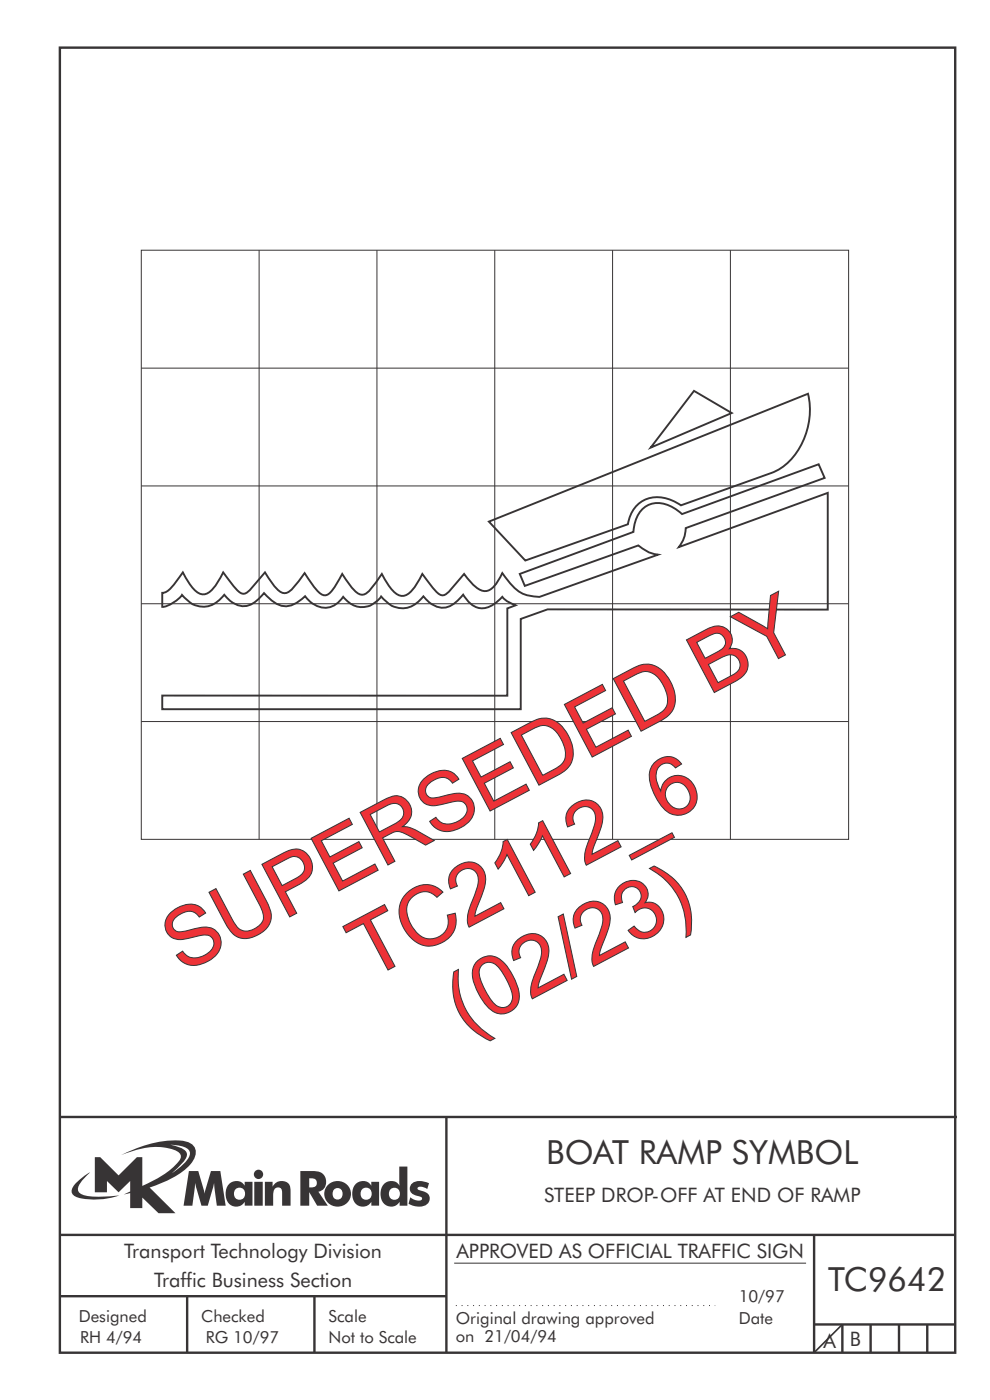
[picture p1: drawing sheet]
<svg xmlns="http://www.w3.org/2000/svg" width="210mm" height="297mm" viewBox="0 0 210 297" stroke-linecap="round" stroke-linejoin="round" font-family="sans-serif">
<g fill="none" stroke="#373435" stroke-width=".51">
<path d="M12.7 10.1h189.9v276.9h-189.9zM12.7 237h190.3M94.7 236.9v50.1M12.7 262h190M12.7 275h82M39.7 275v12M66.7 275v12M172.7 262v25M172.7 281h30M178.7 281v6M184.7 281v6M190.7 281v6"/>
<path d="M196.7 281v6"/>
</g>
<path d="M30 53.1h150v125h-150zM55 53.1v125M80 53.1v125M105 53.1v125M129.9 53.1v125M154.9 53.1v125M30 78.1h150M30 103.1h150M30 128.1h150M30 153.1h150M96.3 268h74.7" fill="none" stroke="#373435" stroke-width=".21"/>
<path d="M96.7 277h55" fill="none" stroke="#373435" stroke-width=".21" stroke-dasharray=".2 1" stroke-linecap="butt"/>
<path d="M147.2 82.9l8 4.7-17.2 7.4zM103.7 110.7l67.7-27.2a15.4 15.4 0 0 1-5.6 15.7l-2.2 1.2-19.2 6.8a7.2 7.2 0 0 0-9.2 0 7.3 7.3 0 0 0-2 4l-21.8 7.7zM34.4 125.8a3.2 3.2 0 0 0 2.5-1.8l1.9-2.6a11 11 0 0 0 3.4 4.5 2.09 2.09 0 0 0 2.5-.5 13.7 13.7 0 0 0 2.6-4l1.1 1.4a11.5 11.5 0 0 0 2.7 3 1.53 1.53 0 0 0 1.9-.6l3.2-3.8a14.1 14.1 0 0 0 3.2 4.1 1.69 1.69 0 0 0 2.3-.3l2.9-3.6a15.7 15.7 0 0 0 3.8 4.6 1.75 1.75 0 0 0 2.1-1l2.1-3.4a15 15 0 0 0 3.2 4 1.64 1.64 0 0 0 2.3-.3l2.9-3.7a11 11 0 0 0 3.5 4.4 2.1 2.1 0 0 0 2.5-.5 13.7 13.7 0 0 0 2.6-3.9l1 1.4a11.5 11.5 0 0 0 2.7 2.9 1.53 1.53 0 0 0 2-.6l3.2-3.7a9.6 9.6 0 0 0 3.8 3.5 2.36 2.36 0 0 0 2.5-.9l1.8-2.8a11.1 11.1 0 0 0 4.6 4.5l1.4 .4 1.8 .1 25.2-8.9a7.3 7.3 0 0 1-4.2-2l-24.1 8.6-1-2.5 24.1-8.9a6.1 6.1 0 0 1 4-6.1 7.2 7.2 0 0 1 6.3 2.3l29-10.6 1.2 2.9-29.4 10.6-.3 1.9-.5 1.1-.7 1.1 31.6-11.5v24.7h-59.4l-5.7 2v19.2h-76.1v-2.9h73.2v-18.5l1.8-.7-1-.4a4.4 4.4 0 0 1-1.8-1.4 5.6 5.6 0 0 1-5.1 2.4 5.9 5.9 0 0 1-3.3-2.8l-.6 .7a4.6 4.6 0 0 1-4.8 1.8 6.2 6.2 0 0 1-3-2.2 5.3 5.3 0 0 1-6.7 2l-2.3-2a4.8 4.8 0 0 1-8 .1 4.4 4.4 0 0 1-7 1.1l-1.1-1.2a5.5 5.5 0 0 1-4.9 2 7.4 7.4 0 0 1-3.8-2.7l-.6 .7a4.6 4.6 0 0 1-4.9 1.9 6.2 6.2 0 0 1-2.9-2.2 5.3 5.3 0 0 1-6.8 2l-2.2-2a6.9 6.9 0 0 1-4.2 2.6z" fill="none" stroke="#373435" stroke-width=".41"/>
<path d="M36.1 242.9a5.8 5.8 0 0 1 3.9 1 1.58 1.58 0 0 1-.2 2.1l-1.1 1.2-2.3 1.7 .9-.8a6.5 6.5 0 0 0 2.4-3.2 2.43 2.43 0 0 0-2.3-1.7zM20.1 245.5v7.5h2.6v-2.4l2.5 2.4 2.4-2.4v2.2l-1.3 .6 1.3-.3v3.2h2.6v-2.2l3.4 3.3h3.6l-5.5-5.4a20.1 20.1 0 0 0 8.7-5 3.1 3.1 0 0 0 .8-3.8 3.8 3.8 0 0 0-3.1-1.2 25.1 25.1 0 0 0-12.4 3.1 16.1 16.1 0 0 1 11.1-1.2 1.56 1.56 0 0 1 1.5 2 17.9 17.9 0 0 1-8.1 5.7v-6.1h-1.2l-3.8 3.9-3.9-3.9zM16.2 250.9a1.82 1.82 0 0 0-.6 2.7 9.9 9.9 0 0 0 5.8 .9l1.9-.3 2-.6a22.2 22.2 0 0 1-7.7-.1 1.33 1.33 0 0 1-.8-2.2l1-1.2 1.3-1.4-1.4 .9zM65.6 250a1.13 1.13 0 0 1 1.2 .2 1.13 1.13 0 0 1 .4 1.2 1.26 1.26 0 0 1-1.6 .5zM63.7 248.5v7.3h1.9v-2.9l1.7 2.9h2.2l-2-3a2.25 2.25 0 0 0 1.6-2.6 2.25 2.25 0 0 0-2.6-1.7zM68.9 253.3a2.8 2.8 0 0 0 5.6 0 2.8 2.8 0 0 0-5.6 0zM71 252.3a1.15 1.15 0 0 1 1.7 1 1.15 1.15 0 0 1-1.7 1 1.46 1.46 0 0 1 0-2zM75.5 251.1a3.2 3.2 0 0 0 .4 4.7 2.13 2.13 0 0 0 2.9-.8v.8h1.6v-5.1h-1.6v.9a2.07 2.07 0 0 0-3.3-.5zM76.9 252.2a1.23 1.23 0 0 1 1.7 .3 1.23 1.23 0 0 1-.2 1.7 1.23 1.23 0 0 1-1.7-.1 1.55 1.55 0 0 1 .2-1.9zM84.7 247.5l.1 4.1a2.16 2.16 0 0 0-2.4-1 2.16 2.16 0 0 0-1.6 2 2.52 2.52 0 0 0 2.7 3.4 2.11 2.11 0 0 0 1.3-1v.8h1.6v-8.3zM82.9 252.2a1.24 1.24 0 0 1 1.9 1.1 1.24 1.24 0 0 1-1.9 1 1.47 1.47 0 0 1 0-2.1zM87.5 251a1.52 1.52 0 0 0-.5 1.7 1.52 1.52 0 0 0 1.5 1 .82 .82 0 0 1 1 .8 2.07 2.07 0 0 1-2.5-.5l-.3 1.4a3.8 3.8 0 0 0 3.9 .1 1.56 1.56 0 0 0 .5-1.7 1.56 1.56 0 0 0-1.4-1.1 1.25 1.25 0 0 1-1.1-.6 1.21 1.21 0 0 1 1.7-.1l.3 .3 .4-1.3a3.7 3.7 0 0 0-3.5 0zM40.1 248.5l-1.2 7.3h1.9l.6-4.8 1.3 4.8h1.4l1.3-4.8 .6 4.8h1.9l-1.2-7.3h-1.9l-1.4 4.7-1.3-4.7zM48.7 251.1a3.2 3.2 0 0 0 .4 4.7 2.13 2.13 0 0 0 2.8-.8v.8h1.7v-5.1h-1.7v.9a2.07 2.07 0 0 0-3.2-.5zM50.1 252.2a1.23 1.23 0 0 1 1.6 .3 1.23 1.23 0 0 1-.2 1.7 1.23 1.23 0 0 1-1.7-.1 1.55 1.55 0 0 1 .3-1.9zM53.9 250.7v5.1h1.8v-5.1zM53.8 249.2a1 1 0 0 0 2 0 1 1 0 0 0-2 0zM56.2 250.7v5.1h1.7a5.4 5.4 0 0 1 .4-3.6 .91 .91 0 0 1 1.1-.2 .91 .91 0 0 1 .4 1.1v2.7h1.8v-2.9a2 2 0 0 0-1.3-2.3 2 2 0 0 0-2.5 1.2v-1.1z" fill-rule="evenodd" fill="#373435"/>
<path d="M178.7 281l-6 6" fill="none" stroke="#373435" stroke-width=".35"/>
<g font-size="17.6" fill="#ed3237">
<text x="38.6" y="206.6" transform="rotate(-28 38.6 206.6)">SUPERSEDED BY</text>
<text x="78.3" y="207.9" transform="rotate(-28 78.3 207.9)">TC2112_6</text>
<text x="98.6" y="219.5" transform="rotate(-28 98.6 219.5)">(02/23)</text>
</g>
<g font-size="7.1" fill="#373435">
<text x="115.8" y="247">BOAT RAMP SYMBOL</text>
<text x="175.7" y="274">TC9642</text>
</g>
<g font-size="4.2" fill="#373435">
<text x="115.4" y="255">STEEP DROP-OFF AT END OF RAMP</text>
<text x="26.3" y="267">Transport Technology Division</text>
<text x="96.8" y="267">APPROVED AS OFFICIAL TRAFFIC SIGN</text>
<text x="32.7" y="273.1">Traffic Business Section</text>
<text x="174.7" y="286">A</text>
<text x="180.3" y="285.7">B</text>
</g>
<g font-size="3.5" fill="#373435">
<text x="16.7" y="280.4">Designed</text>
<text x="42.7" y="280.4">Checked</text>
<text x="69.7" y="280.4">Scale</text>
<text x="96.7" y="281">Original drawing approved</text>
<text x="156.7" y="281">Date</text>
<text x="156.7" y="276.3">10/97</text>
<text x="17" y="284.8">RH 4/94</text>
<text x="43.7" y="284.8">RG 10/97</text>
<text x="69.7" y="285">Not to Scale</text>
<text x="96.7" y="284.7">on 21/04/94</text>
</g>
</svg>
